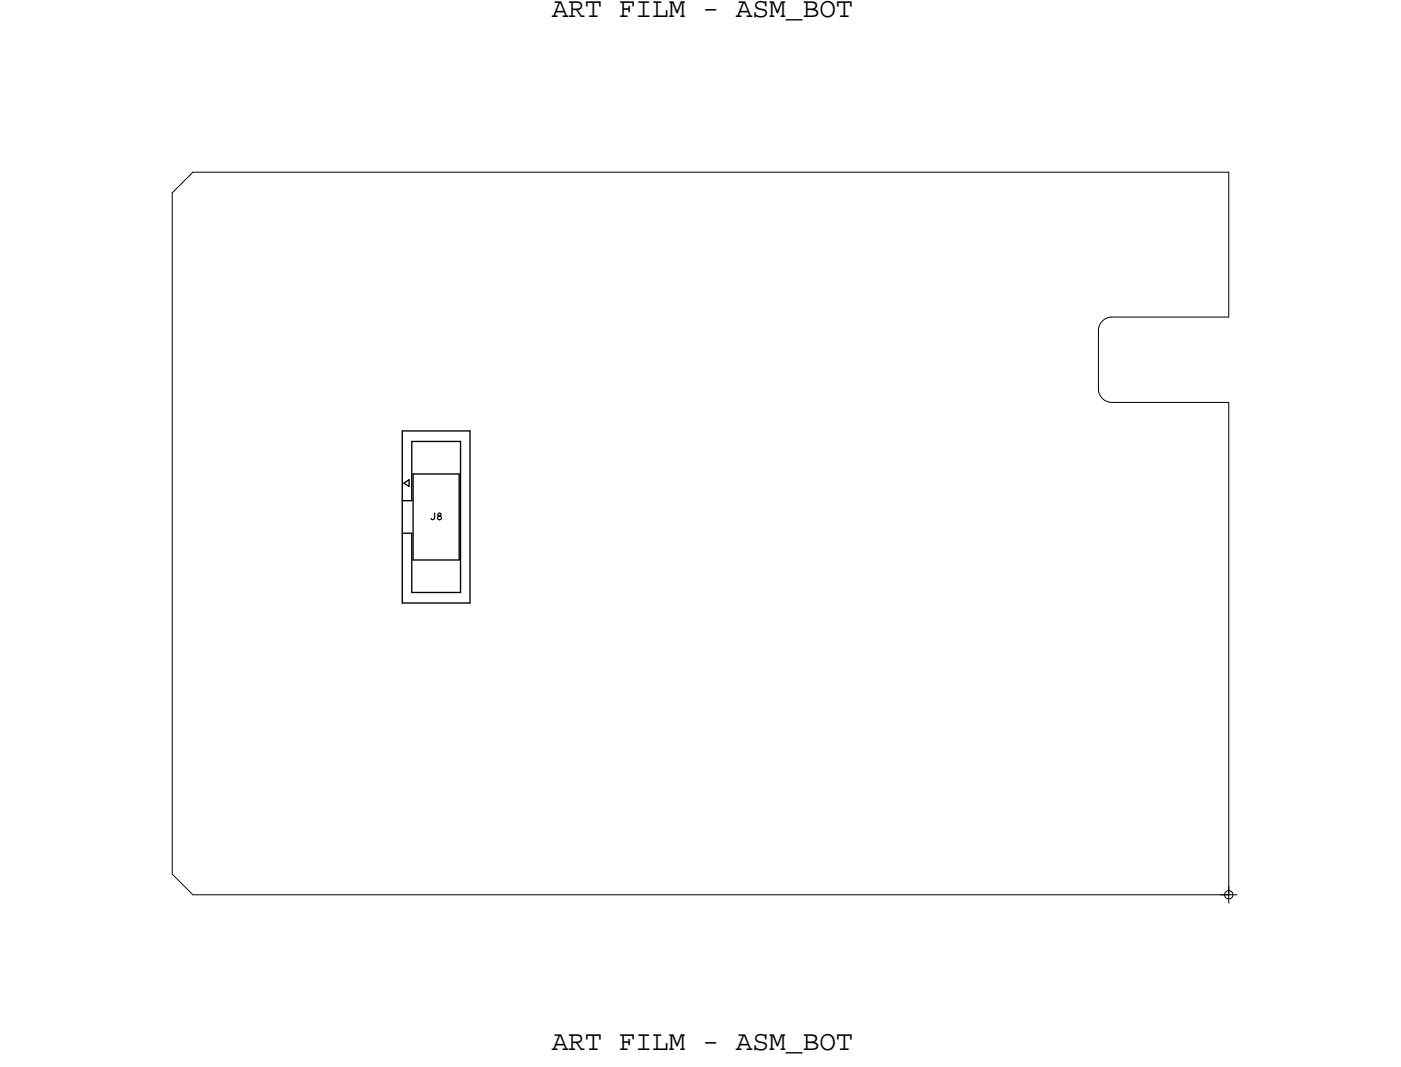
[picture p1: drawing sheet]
<svg xmlns="http://www.w3.org/2000/svg" width="103mm" height="79mm" viewBox="0 0 103 79" stroke-linecap="round" stroke-linejoin="round" font-family="sans-serif">
<!-- layer: Board Outline -->
<path d="M12.7 14.2l1.5-1.5zM12.7 14.2v50.3zM14.2 12.7h76.5zM90.7 12.7v10.7zM81.1 24.4v4.3zM81.1 28.7a1 1 0 0 0 1 1M82.1 23.4h8.6zM82.1 29.7h8.6zM82.1 23.4a1 1 0 0 0-1 1M90.7 29.7v36.4zM12.7 64.5l1.5 1.6zM14.2 66.1h76.5z" fill="none" stroke="#000" stroke-width=".07"/>
<!-- layer: Components -->
<g fill="none" stroke="#000" stroke-width=".1">
<path d="M29.7 31.8v12.7zM29.7 37h.7zM29.7 31.8h5zM29.7 39.4h.7zM29.8 35.7l.4-.3zM29.8 35.7l.4 .2zM30.2 35.4v.5zM30.4 39.4v4.3zM30.4 32.6h3.6zM30.4 32.6v4.4zM30.5 35v6.3zM30.5 35h3.4z"/>
<path d="M33.9 35v6.3zM34 32.6v11.1zM34.7 31.8v12.7zM29.7 44.5h5zM30.4 43.7h3.6zM30.5 41.3h3.4z"/>
</g>
<!-- layer: Text -->
<path d="M32.1 37.9v.4l-.2 .1-.1-.1M32.3 37.9v.1a.2 .2 0 0 1 .2 .1 .2 .2 0 0 1 0 .2 .15 .15 0 0 1-.2-.1 .15 .15 0 0 1 .2-.1v-.2z" fill="none" stroke="#000" stroke-width=".09"/>
<!-- layer: Drawing Origin -->
<path d="M90.1 66.1h1.2M90.5 65.8l.2-.1 .2 .1 .1 .3-.1 .2-.2 .1-.2-.1-.1-.2zM90.7 65.4v1.3" fill="none" stroke="#000" stroke-width=".07"/>
<g font-size="2.1">
<text x="40.7" y="1.2">ART FILM - ASM_BOT</text>
<text x="40.7" y="77.5">ART FILM - ASM_BOT</text>
</g>
</svg>
